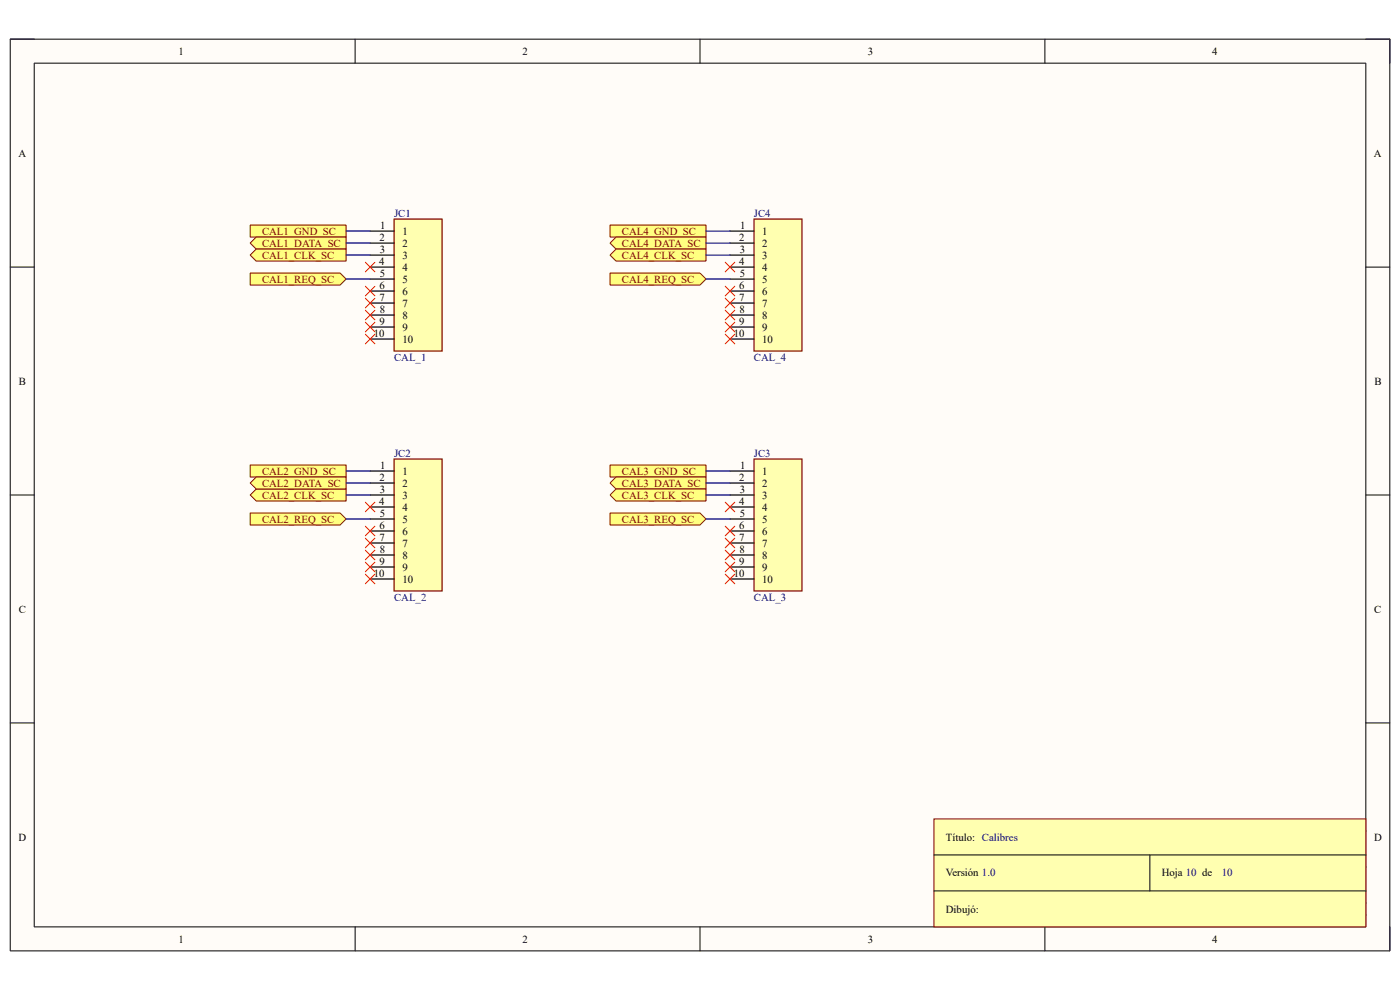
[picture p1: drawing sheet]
<svg xmlns="http://www.w3.org/2000/svg" width="297mm" height="210mm" viewBox="0 0 297 210" stroke-linecap="round" stroke-linejoin="round" font-family="sans-serif">
<path d="M2.2 8.3h292.7v193.4h-292.7z" fill-rule="evenodd" fill="#fffcf8"/>
<path d="M2.2 8.3h292.7v193.4h-292.7z" fill="none" stroke="#000" stroke-width=".21"/>
<path d="M7.3 13.4h282.5v183.2h-282.5z" fill-rule="evenodd" fill="#fffcf8"/>
<g fill="none" stroke="#000" stroke-width=".21">
<path d="M2.2 8.3h5.1M7.3 13.4h282.5v183.2h-282.5zM75.3 8.3v5.1M148.5 8.3v5.1M221.7 8.3v5.1M289.8 8.3h5.1v5.1M2.2 56.7h5.1M289.8 56.7h5.1M2.2 105h5.1M289.8 105h5.1M2.2 153.4h5.1M289.8 153.4h5.1"/>
<path d="M289.8 176.3h-89.1v20.3M75.3 196.6v5.1M148.5 196.6v5.1M200.7 183.9h89.1M200.7 191.5h89.1M200.7 194.1h89.1M213.4 183.9v7.6M221.7 196.6v5.1M251.6 191.5v5.1M264.3 183.9v7.6M294.9 196.6v5.1"/>
</g>
<path d="M83.6 46.5h10.2v28h-10.2z" fill-rule="evenodd" fill="#ffffb0"/>
<path d="M83.6 46.5h10.2v28h-10.2z" fill="none" stroke="#800000" stroke-width=".25"/>
<path d="M78.5 49h5.1M78.5 51.6h5.1M78.5 54.1h5.1M78.5 56.7h5.1M78.5 59.2h5.1M78.5 61.7h5.1M78.5 64.3h5.1M78.5 66.8h5.1M78.5 69.4h5.1M78.5 71.9h5.1" fill="none" stroke="#000" stroke-width=".25"/>
<path d="M83.6 97.4h10.2v28h-10.2z" fill-rule="evenodd" fill="#ffffb0"/>
<path d="M83.6 97.4h10.2v28h-10.2z" fill="none" stroke="#800000" stroke-width=".25"/>
<path d="M78.5 99.9h5.1M78.5 102.5h5.1M78.5 105h5.1M78.5 107.6h5.1M78.5 110.1h5.1M78.5 112.6h5.1M78.5 115.2h5.1M78.5 117.7h5.1M78.5 120.3h5.1M78.5 122.8h5.1" fill="none" stroke="#000" stroke-width=".25"/>
<path d="M160 97.4h10.1v28h-10.1z" fill-rule="evenodd" fill="#ffffb0"/>
<path d="M160 97.4h10.1v28h-10.1z" fill="none" stroke="#800000" stroke-width=".25"/>
<path d="M154.9 99.9h5.1M154.9 102.5h5.1M154.9 105h5.1M154.9 107.6h5.1M154.9 110.1h5.1M154.9 112.6h5.1M154.9 115.2h5.1M154.9 117.7h5.1M154.9 120.3h5.1M154.9 122.8h5.1" fill="none" stroke="#000" stroke-width=".25"/>
<path d="M160 46.5h10.1v28h-10.1z" fill-rule="evenodd" fill="#ffffb0"/>
<path d="M160 46.5h10.1v28h-10.1z" fill="none" stroke="#800000" stroke-width=".25"/>
<path d="M154.9 49h5.1M154.9 51.6h5.1M154.9 54.1h5.1M154.9 56.7h5.1M154.9 59.2h5.1M154.9 61.7h5.1M154.9 64.3h5.1M154.9 66.8h5.1M154.9 69.4h5.1M154.9 71.9h5.1" fill="none" stroke="#000" stroke-width=".25"/>
<path d="M53.1 47.7h20.3v2.6h-20.3z" fill-rule="evenodd" fill="#ffff80"/>
<path d="M53.1 47.7h20.3v2.6h-20.3z" fill="none" stroke="#800000" stroke-width=".21"/>
<path d="M53.1 51.6l1.2-1.3h19.1v2.5h-19.1z" fill-rule="evenodd" fill="#ffff80"/>
<path d="M53.1 51.6l1.2-1.3h19.1v2.5h-19.1z" fill="none" stroke="#800000" stroke-width=".21"/>
<path d="M54.3 52.8h19.1v2.6h-19.1l-1.2-1.3z" fill-rule="evenodd" fill="#ffff80"/>
<path d="M54.3 52.8h19.1v2.6h-19.1l-1.2-1.3z" fill="none" stroke="#800000" stroke-width=".21"/>
<path d="M53.1 57.9h19.1l1.2 1.3-1.2 1.3h-19.1z" fill-rule="evenodd" fill="#ffff80"/>
<path d="M53.1 57.9h19.1l1.2 1.3-1.2 1.3h-19.1z" fill="none" stroke="#800000" stroke-width=".21"/>
<g fill="none" stroke="#f00" stroke-width=".21">
<path d="M77.5 55.6l2 2.1M79.5 55.6l-2 2.1M77.5 60.7l2 2.1M77.5 63.3l2 2M77.5 65.8l2 2.1M77.5 68.4l2 2M77.5 70.9l2 2M79.5 60.7l-2 2.1M79.5 63.3l-2 2M79.5 65.8l-2 2.1M79.5 68.4l-2 2M79.5 70.9l-2 2"/>
<path d="M77.5 119.3l2 2M77.5 116.7l2 2.1M77.5 114.2l2 2M77.5 111.6l2 2.1M77.5 106.5l2 2.1M79.5 119.3l-2 2M79.5 116.7l-2 2.1M79.5 114.2l-2 2M79.5 111.6l-2 2.1M79.5 106.5l-2 2.1M77.5 121.8l2 2M79.5 121.8l-2 2"/>
</g>
<path d="M53.1 98.6h20.3v2.6h-20.3z" fill-rule="evenodd" fill="#ffff80"/>
<path d="M53.1 98.6h20.3v2.6h-20.3z" fill="none" stroke="#800000" stroke-width=".21"/>
<path d="M53.1 108.8h19.1l1.2 1.3-1.2 1.3h-19.1z" fill-rule="evenodd" fill="#ffff80"/>
<path d="M53.1 108.8h19.1l1.2 1.3-1.2 1.3h-19.1z" fill="none" stroke="#800000" stroke-width=".21"/>
<path d="M53.1 105l1.2-1.3h19.1v2.6h-19.1z" fill-rule="evenodd" fill="#ffff80"/>
<path d="M53.1 105l1.2-1.3h19.1v2.6h-19.1z" fill="none" stroke="#800000" stroke-width=".21"/>
<path d="M54.3 101.2h19.1v2.5h-19.1l-1.2-1.2z" fill-rule="evenodd" fill="#ffff80"/>
<path d="M54.3 101.2h19.1v2.5h-19.1l-1.2-1.2z" fill="none" stroke="#800000" stroke-width=".21"/>
<g fill="none" stroke="#f00" stroke-width=".21">
<path d="M153.8 70.9l2.1 2M153.8 68.4l2.1 2M153.8 65.8l2.1 2.1M153.8 63.3l2.1 2M153.8 60.7l2.1 2.1M155.9 70.9l-2.1 2M155.9 68.4l-2.1 2M155.9 65.8l-2.1 2.1M155.9 63.3l-2.1 2M155.9 60.7l-2.1 2.1M153.8 119.3l2.1 2M153.8 116.7l2.1 2.1"/>
<path d="M153.8 114.2l2.1 2M153.8 111.6l2.1 2.1M155.9 119.3l-2.1 2M155.9 116.7l-2.1 2.1M155.9 114.2l-2.1 2M155.9 111.6l-2.1 2.1M153.8 121.8l2.1 2M155.9 121.8l-2.1 2"/>
</g>
<path d="M129.4 47.7h20.4v2.6h-20.4z" fill-rule="evenodd" fill="#ffff80"/>
<path d="M129.4 47.7h20.4v2.6h-20.4z" fill="none" stroke="#800000" stroke-width=".21"/>
<path d="M130.7 50.3h19.1v2.5h-19.1l-1.3-1.2z" fill-rule="evenodd" fill="#ffff80"/>
<path d="M130.7 50.3h19.1v2.5h-19.1l-1.3-1.2z" fill="none" stroke="#800000" stroke-width=".21"/>
<path d="M130.7 52.8h19.1v2.6h-19.1l-1.3-1.3z" fill-rule="evenodd" fill="#ffff80"/>
<path d="M130.7 52.8h19.1v2.6h-19.1l-1.3-1.3z" fill="none" stroke="#800000" stroke-width=".21"/>
<path d="M129.4 57.9h19.1l1.3 1.3-1.3 1.3h-19.1z" fill-rule="evenodd" fill="#ffff80"/>
<path d="M129.4 57.9h19.1l1.3 1.3-1.3 1.3h-19.1z" fill="none" stroke="#800000" stroke-width=".21"/>
<path d="M129.4 98.6h20.4v2.6h-20.4z" fill-rule="evenodd" fill="#ffff80"/>
<path d="M129.4 98.6h20.4v2.6h-20.4z" fill="none" stroke="#800000" stroke-width=".21"/>
<path d="M130.7 101.2h19.1v2.5h-19.1l-1.3-1.2z" fill-rule="evenodd" fill="#ffff80"/>
<path d="M130.7 101.2h19.1v2.5h-19.1l-1.3-1.2z" fill="none" stroke="#800000" stroke-width=".21"/>
<path d="M129.4 105l1.3-1.3h19.1v2.6h-19.1z" fill-rule="evenodd" fill="#ffff80"/>
<path d="M129.4 105l1.3-1.3h19.1v2.6h-19.1z" fill="none" stroke="#800000" stroke-width=".21"/>
<path d="M129.4 108.8h19.1l1.3 1.3-1.3 1.3h-19.1z" fill-rule="evenodd" fill="#ffff80"/>
<path d="M129.4 108.8h19.1l1.3 1.3-1.3 1.3h-19.1z" fill="none" stroke="#800000" stroke-width=".21"/>
<path d="M153.8 55.6l2.1 2.1M155.9 55.6l-2.1 2.1M153.8 106.5l2.1 2.1M155.9 106.5l-2.1 2.1" fill="none" stroke="#f00" stroke-width=".21"/>
<path d="M198.1 173.7h91.7v22.9h-91.7z" fill-rule="evenodd" fill="#ffffb0"/>
<path d="M198.1 173.7h91.7v22.9h-91.7z" fill="none" stroke="#800000" stroke-width=".21"/>
<path d="M198.1 181.4h91.7M198.1 189h91.7M243.9 181.4v7.6" fill="none" stroke="#000" stroke-width=".21"/>
<g fill="none" stroke="#000080" stroke-width=".25">
<path d="M73.4 49h5.1M73.4 51.6h5.1M73.4 54.1h5.1M73.4 59.2h5.1M149.8 49h5.1M149.8 51.6h5.1M149.8 54.1h5.1M149.8 59.2h5.1M73.4 99.9h5.1M149.8 99.9h5.1M73.4 102.5h5.1M73.4 105h5.1"/>
<path d="M73.4 110.1h5.1M149.8 102.5h5.1M149.8 105h5.1M149.8 110.1h5.1"/>
</g>
<g font-size="2.3">
<text x="37.9" y="11.6">1</text>
<text x="110.9" y="11.6">2</text>
<text x="184.1" y="11.6">3</text>
<text x="257.2" y="11.6">4</text>
<text x="3.9" y="33.2">A</text>
<text x="291.5" y="33.2">A</text>
<text x="80.5" y="51.1">2</text>
<text x="80.6" y="53.6">3</text>
<text x="80.7" y="48.5">1</text>
<text x="85.4" y="49.8">1</text>
<text x="85.4" y="52.3">2</text>
<text x="156.8" y="51.1">2</text>
<text x="157" y="53.6">3</text>
<text x="157.1" y="48.5">1</text>
<text x="161.7" y="49.8">1</text>
<text x="161.7" y="52.3">2</text>
<text x="80.5" y="56.1">4</text>
<text x="80.6" y="58.7">5</text>
<text x="85.4" y="54.9">3</text>
<text x="85.4" y="57.4">4</text>
<text x="85.4" y="59.9">5</text>
<text x="156.8" y="56.1">4</text>
<text x="156.9" y="58.7">5</text>
<text x="161.7" y="54.9">3</text>
<text x="161.7" y="57.4">4</text>
<text x="161.7" y="59.9">5</text>
<text x="80.5" y="61.3">6</text>
<text x="80.5" y="63.8">7</text>
<text x="85.4" y="62.5">6</text>
<text x="85.4" y="65.1">7</text>
<text x="156.8" y="61.3">6</text>
<text x="156.8" y="63.8">7</text>
<text x="161.7" y="62.5">6</text>
<text x="161.7" y="65.1">7</text>
<text x="79.3" y="71.4">10</text>
<text x="80.5" y="68.9">9</text>
<text x="80.6" y="66.3">8</text>
<text x="85.4" y="67.6">8</text>
<text x="85.4" y="70.1">9</text>
<text x="155.7" y="71.4">10</text>
<text x="156.8" y="68.9">9</text>
<text x="156.9" y="66.3">8</text>
<text x="161.7" y="67.6">8</text>
<text x="161.7" y="70.1">9</text>
<text x="85.4" y="72.7">10</text>
<text x="161.7" y="72.7">10</text>
<text x="4" y="81.6">B</text>
<text x="291.6" y="81.6">B</text>
<text x="80.5" y="101.9">2</text>
<text x="80.7" y="99.4">1</text>
<text x="85.4" y="100.7">1</text>
<text x="156.8" y="101.9">2</text>
<text x="157.1" y="99.4">1</text>
<text x="161.7" y="100.7">1</text>
<text x="80.5" y="107.1">4</text>
<text x="80.6" y="104.5">3</text>
<text x="85.4" y="103.2">2</text>
<text x="85.4" y="105.8">3</text>
<text x="156.8" y="107.1">4</text>
<text x="157" y="104.5">3</text>
<text x="161.7" y="103.2">2</text>
<text x="161.7" y="105.8">3</text>
<text x="80.5" y="112.1">6</text>
<text x="80.6" y="109.6">5</text>
<text x="85.4" y="108.3">4</text>
<text x="85.4" y="110.9">5</text>
<text x="85.4" y="113.4">6</text>
<text x="156.8" y="112.1">6</text>
<text x="156.9" y="109.6">5</text>
<text x="161.7" y="108.3">4</text>
<text x="161.7" y="110.9">5</text>
<text x="161.7" y="113.4">6</text>
<text x="80.5" y="114.7">7</text>
<text x="80.5" y="119.8">9</text>
<text x="80.6" y="117.2">8</text>
<text x="85.4" y="116">7</text>
<text x="85.4" y="118.5">8</text>
<text x="156.8" y="114.7">7</text>
<text x="156.8" y="119.8">9</text>
<text x="156.9" y="117.2">8</text>
<text x="161.7" y="116">7</text>
<text x="161.7" y="118.5">8</text>
<text x="79.3" y="122.3">10</text>
<text x="85.4" y="121">9</text>
<text x="85.4" y="123.6">10</text>
<text x="155.7" y="122.3">10</text>
<text x="161.7" y="121">9</text>
<text x="161.7" y="123.6">10</text>
<text x="4" y="130">C</text>
<text x="291.5" y="130">C</text>
<text x="3.9" y="178.3">D</text>
<text x="200.7" y="178.3">Título: Calibres</text>
<text x="201.9" y="178.3">Title</text>
<text x="291.5" y="178.3">D</text>
<text x="200.7" y="185.9">Versión 1.0</text>
<text x="201.9" y="185.9">Size</text>
<text x="246.5" y="185.9">Hoja 10 de</text>
<text x="203.2" y="189.7">A4</text>
<text x="200.7" y="193.6">Dibujó:</text>
<text x="201.9" y="193.6">Date:</text>
<text x="201.9" y="196.1">File:</text>
<text x="252.9" y="196.1">Drawn By:</text>
<text x="37.9" y="199.9">1</text>
<text x="110.9" y="199.9">2</text>
<text x="184.1" y="199.9">3</text>
<text x="257.2" y="199.9">4</text>
</g>
<g font-size="2.3" fill="#000080">
<text x="83.6" y="46">JC1</text>
<text x="159.9" y="46">JC4</text>
<text x="83.6" y="76.5">CAL_1</text>
<text x="159.9" y="76.5">CAL_4</text>
<text x="83.6" y="96.9">JC2</text>
<text x="159.9" y="96.9">JC3</text>
<text x="83.6" y="127.4">CAL_2</text>
<text x="159.9" y="127.4">CAL_3</text>
<text x="259.2" y="185.9">10</text>
</g>
<g font-size="2.3" fill="#800000">
<text x="55.6" y="49.8">CAL1_GND_SC</text>
<text x="55.6" y="52.3">CAL1_DATA_SC</text>
<text x="132" y="49.8">CAL4_GND_SC</text>
<text x="132" y="52.3">CAL4_DATA_SC</text>
<text x="55.6" y="54.9">CAL1_CLK_SC</text>
<text x="55.6" y="59.9">CAL1_REQ_SC</text>
<text x="132" y="54.9">CAL4_CLK_SC</text>
<text x="132" y="59.9">CAL4_REQ_SC</text>
<text x="55.6" y="100.7">CAL2_GND_SC</text>
<text x="132" y="100.7">CAL3_GND_SC</text>
<text x="55.6" y="105.8">CAL2_CLK_SC</text>
<text x="55.6" y="103.2">CAL2_DATA_SC</text>
<text x="132" y="103.2">CAL3_DATA_SC</text>
<text x="132" y="105.8">CAL3_CLK_SC</text>
<text x="55.6" y="110.9">CAL2_REQ_SC</text>
<text x="132" y="110.9">CAL3_REQ_SC</text>
</g>
</svg>
